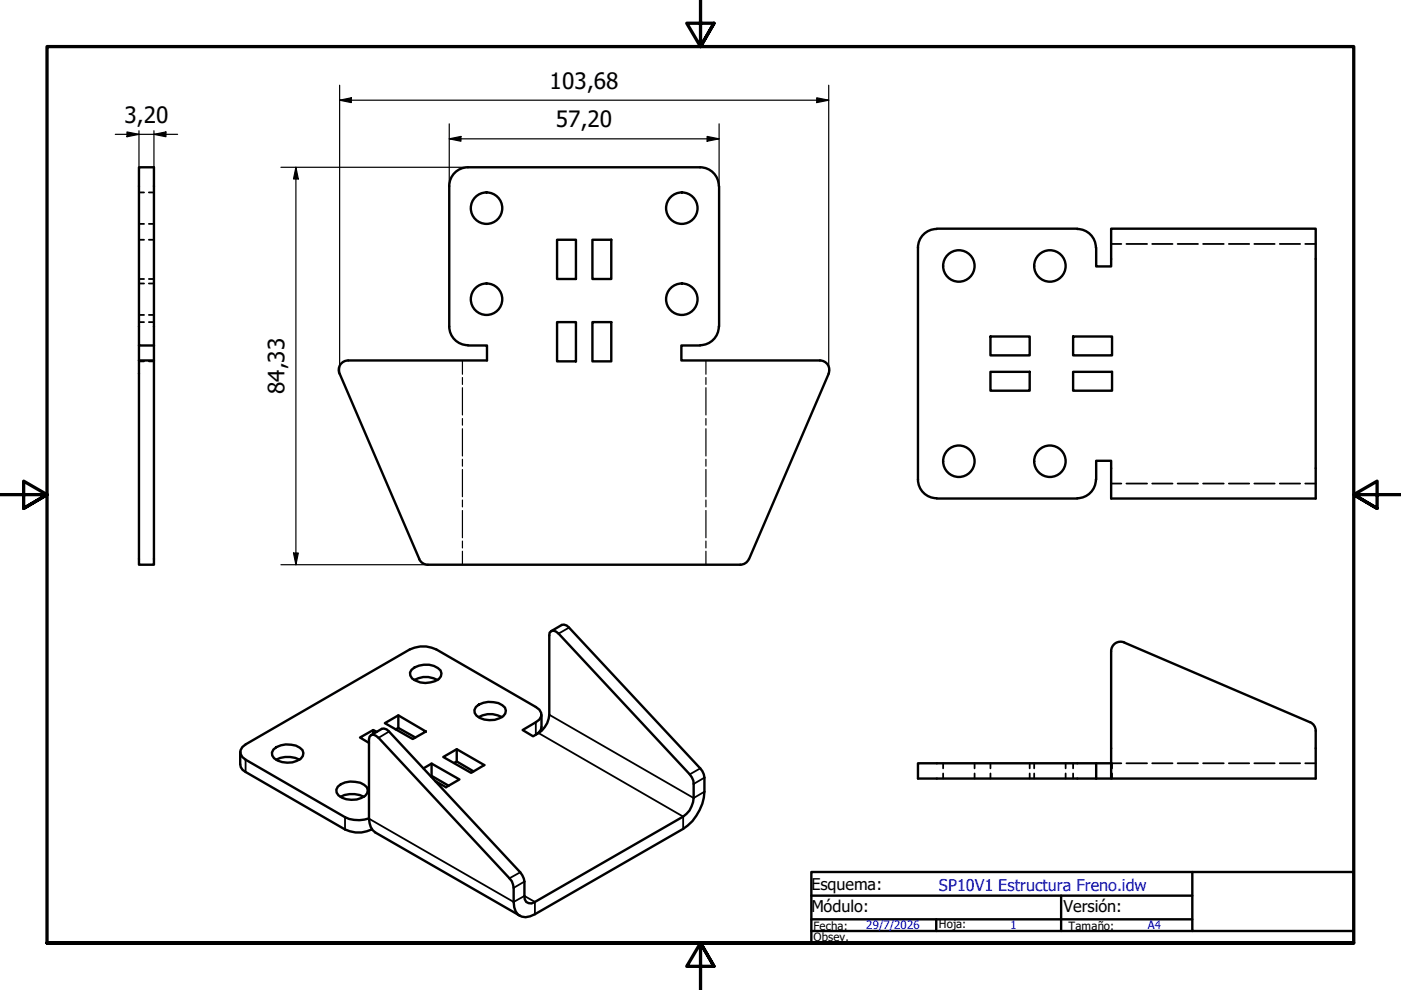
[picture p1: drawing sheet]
<svg xmlns="http://www.w3.org/2000/svg" width="297mm" height="210mm" viewBox="0 0 297 210" stroke-linecap="round" stroke-linejoin="round" font-family="sans-serif">
<!-- layer: Oculto (ISO) -->
<g fill="none" stroke="#000" stroke-width=".38">
<path d="M29.5 40.8h1M29.5 47.5h1M29.5 59.2h1M29.5 50.8h1M31.6 40.8h1M31.6 47.5h1M31.6 59.2h1M31.6 50.8h1M235.6 51.7h2.1M238.8 51.7h4.4M244.3 51.7h4.3M249.7 51.7h4.3"/>
<path d="M255.1 51.7h4.4M260.5 51.7h4.4M265.9 51.7h4.4M271.3 51.7h4.4M276.7 51.7h2.3M29.5 60.1h1M29.5 66.8h1M29.5 76.6h1M29.5 68.3h1M31.6 60.1h1M31.6 66.8h1M31.6 76.6h1"/>
<path d="M31.6 68.3h1M235.6 102.5h2.1M238.8 102.5h4.4M244.3 102.5h4.3M249.7 102.5h4.3M255.1 102.5h4.4M260.5 102.5h4.4M265.9 102.5h4.4M271.3 102.5h4.4M276.7 102.5h2.3M200 161.8v1.1M200 164v1.1"/>
<path d="M206.6 161.8v1.1M206.6 164v1.1M210 161.8v1.1M210 164v1.1M218.3 161.8v1.1M218.3 164v1.1M219.3 161.8v1.1M219.3 164v1.1M225.9 161.8v1.1M225.9 164v1.1M227.5 161.8v1.1M227.5 164v1.1"/>
<path d="M235.6 161.8h2.1M235.8 161.8v1.1M235.8 164v1.1M238.8 161.8h4.4M244.3 161.8h4.3M249.7 161.8h4.3M255.1 161.8h4.4M260.5 161.8h4.4M265.9 161.8h4.4M271.3 161.8h4.4M276.7 161.8h2.3"/>
</g>
<!-- layer: Visible (ISO) -->
<g fill="none" stroke="#000" stroke-width=".51">
<path d="M95.2 39.5v29.7a4 4 0 0 0 4 4M148.4 35.5a4 4 0 0 1 4 3.9M148.5 35.5h-49.3a4 4 0 0 0-3.9 3.9M152.5 39.5v29.8M118.1 50.8h4v8.4h-4zM125.6 50.8h4v8.4h-4zM194.6 52.5v49.2M198.6 48.5a4 4 0 0 0-4 4M198.6 48.5h29.8M228.4 48.5a4 4 0 0 1 3.9 4M232.4 52.5v4h3.2v-8h43.4v57.2h-43.4v-8h-3.2v4M29.5 73.3v46.4h3.1v-43.3h-3.1"/>
<path d="M32.6 73.3h-3.1v-37.8h3.1v40.9M72 79.2l16.9 39.3a2 2 0 0 0 1.8 1.2M99.3 73.3h4v3.1h-29.5a2 2 0 0 0-1.8 2.8M118.1 68.3h4v8.3h-4zM125.6 68.3h4v8.3h-4zM148.5 73.3h-4v3.1h29.3a2 2 0 0 1 1.9 2.8M152.4 69.2a4 4 0 0 1-4 4M175.7 79.2l-16.9 39.3a2 2 0 0 1-1.9 1.2h-66.2M210 78.8h8.3v4h-8.3zM210 71.3h8.3v4h-8.3zM227.5 71.3h8.3v4h-8.3zM227.5 78.8h8.3v4h-8.3z"/>
<path d="M194.6 101.7a4 4 0 0 0 4 3.9M198.6 105.7h29.8M232.3 101.7a4 4 0 0 1-3.9 3.9M116.8 133.8l2.3-1.3 .5-.1 .5 .2 .5 .5 27.9 29.8 .7 1.3a11.6 11.6 0 0 1-2.4 9.9l-2 1.6-31.4 18.1a2.77 2.77 0 0 1-4.1-.5l-.3-.9-.1-1.2-.1-3.6-.3-.7-.5-.7-27.7-29.8-1.2-.7-.4 .2-.3 .3-.2 .6v16.8a3.5 3.5 0 0 0 1.4 2.9l30.6 17.7M50.9 159.4v2.6l.2 .7 .3 .5 21.8 12.7a6.1 6.1 0 0 0 5.7-.1M58 158.9a4.7 4.7 0 0 1 6.1 .1l.2 .7-.1 .6a4.1 4.1 0 0 1-4.4 1.3 2.13 2.13 0 0 1-2.1-2.1zM78.7 155.9l2.3-1.4h.4l.6 .2 .5 .4 27.8 29.8 .8 1.4 .1 .6v3.1a1.34 1.34 0 0 0 .6 1.4 1.34 1.34 0 0 0 1.6-.2l31.4-18.1a4.8 4.8 0 0 0 2.3-3.9l-.1-3.7-.8-1.3-27.8-29.9-1.1-.6-.5 .1-.3 .3v.6v16.8a5.5 5.5 0 0 1-3.5 4.6l-2.2-1.3 2.8-1.7a1.7 1.7 0 0 0 1.2-1.6 1.7 1.7 0 0 0-1.2-1.6l-21.1-12.2a6.3 6.3 0 0 0-5.6 0l-34.8 20.1a1.73 1.73 0 0 0-1.1 1.7 1.73 1.73 0 0 0 1.1 1.6l21.1 12.2a6.7 6.7 0 0 0 5 .2M79.1 154.8v.8M79.9 155.2l-.8-.4-2.8 1.6 1.9 1.1M81.6 153.3l2.9-1.6 5.8 3.4-2.8 1.6zM83.9 154.7l.6-.4 3.6 2.1M84.5 151.7v2.6"/>
<path d="M87.2 142a4.7 4.7 0 0 1 6.2 .1l.2 .7a2.21 2.21 0 0 1-2.4 1.9 4.6 4.6 0 0 1-3.8-.8l-.4-.7-.1-.6zM87.8 144.2a4.9 4.9 0 0 1 5 0M96.8 158.8v2.7M100.9 149.9a4.7 4.7 0 0 1 6.2 .1l.2 .7-.2 .6a4.1 4.1 0 0 1-4.4 1.3 2.13 2.13 0 0 1-2.1-2.1zM101.5 152.1a4.9 4.9 0 0 1 4.9 0M114.8 151.5l-.1 3.2-.5 .6-.6 .4M279 154.9a2 2 0 0 0-1.3-1.8l-39.3-16.9a1.97 1.97 0 0 0-2.8 1.9v27M279 155v10.1h-46.6M58.5 161.1a5.4 5.4 0 0 1 5 0M71.6 166.8a4.7 4.7 0 0 1 6.2 .1l.2 .6-.1 .7a4.1 4.1 0 0 1-4.5 1.3 2.13 2.13 0 0 1-2.1-2.1zM72.2 168.9a5.4 5.4 0 0 1 5 0M89.8 162.9l1.7-1 5.9 3.4-2.8 1.6-2.3-1.3"/>
<path d="M91.4 164.6l.1-.1 3.6 2.1M91.5 161.9v2.6M94 160.5l2.8-1.7 5.9 3.4-2.8 1.7zM96.3 161.8l.5-.3 3.6 2M194.6 161.8h37.8v3.3h-37.8zM232.4 161.8h3.2"/>
<circle cx="103.2" cy="44.1" r="3.3"/>
<circle cx="144.6" cy="44.1" r="3.3"/>
<circle cx="203.3" cy="56.4" r="3.3"/>
<circle cx="222.6" cy="56.4" r="3.3"/>
<circle cx="103.2" cy="63.4" r="3.3"/>
<circle cx="144.6" cy="63.4" r="3.3"/>
<circle cx="203.3" cy="97.8" r="3.3"/>
<circle cx="222.6" cy="97.8" r="3.3"/>
</g>
<!-- layer: Visible fina (ISO) -->
<g fill="none" stroke="#000" stroke-width=".38">
<path d="M120.6 133.1l-2.2 1.2M82.5 155.1l-2.2 1.3M113.6 153.1v2.6M114.2 155.4l30.6 17.7v2.6M116.5 151.5l30.6 17.7 2.3-1.3M52.1 161.1v2.6M73.2 173.3v2.6M78.2 173.6l30.7 17.6 2.3-1.2 2.2 1.2v2.6M78.8 175.7v.2M148.5 162.9l-2.3 1.3M149.4 164.9l-2.3 1.3M110.3 184.9l-2.3 1.3"/>
<path d="M111.2 186.9l-2.3 1.3"/>
</g>
<!-- layer: Eje de pliegue (ISO) -->
<g fill="none" stroke="#000" stroke-width=".25">
<path d="M98 76.4v2.9M149.7 76.4v2.9M98 80v1.5M98 82.2v5.8M98 88.7v1.4M98 90.9v5.8M98 97.4v1.4M98 99.5v5.8M149.7 80v1.5M149.7 82.2v5.8M149.7 88.7v1.4M149.7 90.9v5.8"/>
<path d="M149.7 97.4v1.4M149.7 99.5v5.8M98 106v1.5M98 108.2v5.8M98 114.7v1.5M98 116.9v2.8M149.7 106v1.5M149.7 108.2v5.8M149.7 114.7v1.5M149.7 116.9v2.8"/>
</g>
<!-- layer: Borde (ISO) -->
<path d="M148.5 -.1v10l-2.9-5h5.8l-2.9 5 2.9-5M0 104.9h10l-5-2.9v5.8l5-2.9-5 2.9M297 104.9h-10l5-2.9v5.8l-5-2.9 5 2.9M10 199.9v-190h277v190h-277h277M151.4 204.9l-2.9-5 2.9 5h-5.8l2.9-5v10" fill="none" stroke="#000" stroke-width=".7"/>
<path d="M172 184.9h115v15h-115zM172 197.4h80.8M172 194.9h80.8M172 189.9h80.8M198.5 194.9v2.5M225 189.9v7.5M252.8 184.9v12.5h34.2" fill="none" stroke="#000" stroke-width=".51"/>
<!-- layer: Cota (ISO) -->
<g fill="none" stroke="#000" stroke-width=".25">
<path d="M72 18.1v61.1M175.7 18.1v61.1M24.4 28.5h13.3M26.9 28l2.6 .5-2.6 .5zM29.5 27.7v7.8M32.6 28.5l2.6-.5v1zM32.6 27.7v7.8M59.6 35.5h39.7M62.7 35.5l.5 2.4h-1zM62.7 35.5v84.2M72 21.2l2.5-.5v1.1zM72 21.2h103.7"/>
<path d="M95.2 29.4l2.5-.5v1zM95.2 29.4h57.3M95.2 26.3v13.2M149.9 28.9l2.6 .5-2.6 .5zM152.5 26.3v13.2M173.2 20.7l2.5 .5-2.5 .6zM59.6 119.7h31.1M62.2 117.3h1l-.5 2.4z"/>
</g>
<g fill="#000">
<path d="M26.9 28l2.6 .5-2.6 .5z" fill-rule="evenodd"/>
<path d="M32.6 28.5l2.6-.5v1z" fill-rule="evenodd"/>
<path d="M62.7 35.5l.5 2.4h-1z" fill-rule="evenodd"/>
<path d="M72 21.2l2.5-.5v1.1z" fill-rule="evenodd"/>
<path d="M95.2 29.4l2.5-.5v1z" fill-rule="evenodd"/>
<path d="M149.9 28.9l2.6 .5-2.6 .5z" fill-rule="evenodd"/>
<path d="M173.2 20.7l2.5 .5-2.5 .6z" fill-rule="evenodd"/>
<path d="M62.2 117.3h1l-.5 2.4z" fill-rule="evenodd"/>
</g>
<g font-size="4.8">
<text x="116.5" y="18.8">103,68</text>
<text x="26.4" y="26.1">3,20</text>
<text x="117.9" y="27">57,20</text>
<text x="60.3" y="83.6" transform="rotate(-90 60.3 83.6)">84,33</text>
</g>
<g font-size="3.4">
<text x="172" y="188.7">Esquema:</text>
<text x="172" y="193.5">Módulo:</text>
<text x="225.5" y="193.5">Versión:</text>
</g>
<text font-size="3.4" fill="#00f" x="199.1" y="188.8">SP10V1 Estructura Freno.idw</text>
<g font-size="2.4">
<text x="172.5" y="197.2">Fecha:</text>
<text x="199.1" y="196.8">Hoja:</text>
<text x="226.6" y="197.1">Tamaño:</text>
<text x="172.5" y="199.6">Obsev.</text>
</g>
<g font-size="2.4" fill="#00f">
<text x="183.6" y="197">29/7/2026</text>
<text x="214.2" y="196.9">1</text>
<text x="243.4" y="197">A4</text>
</g>
</svg>
